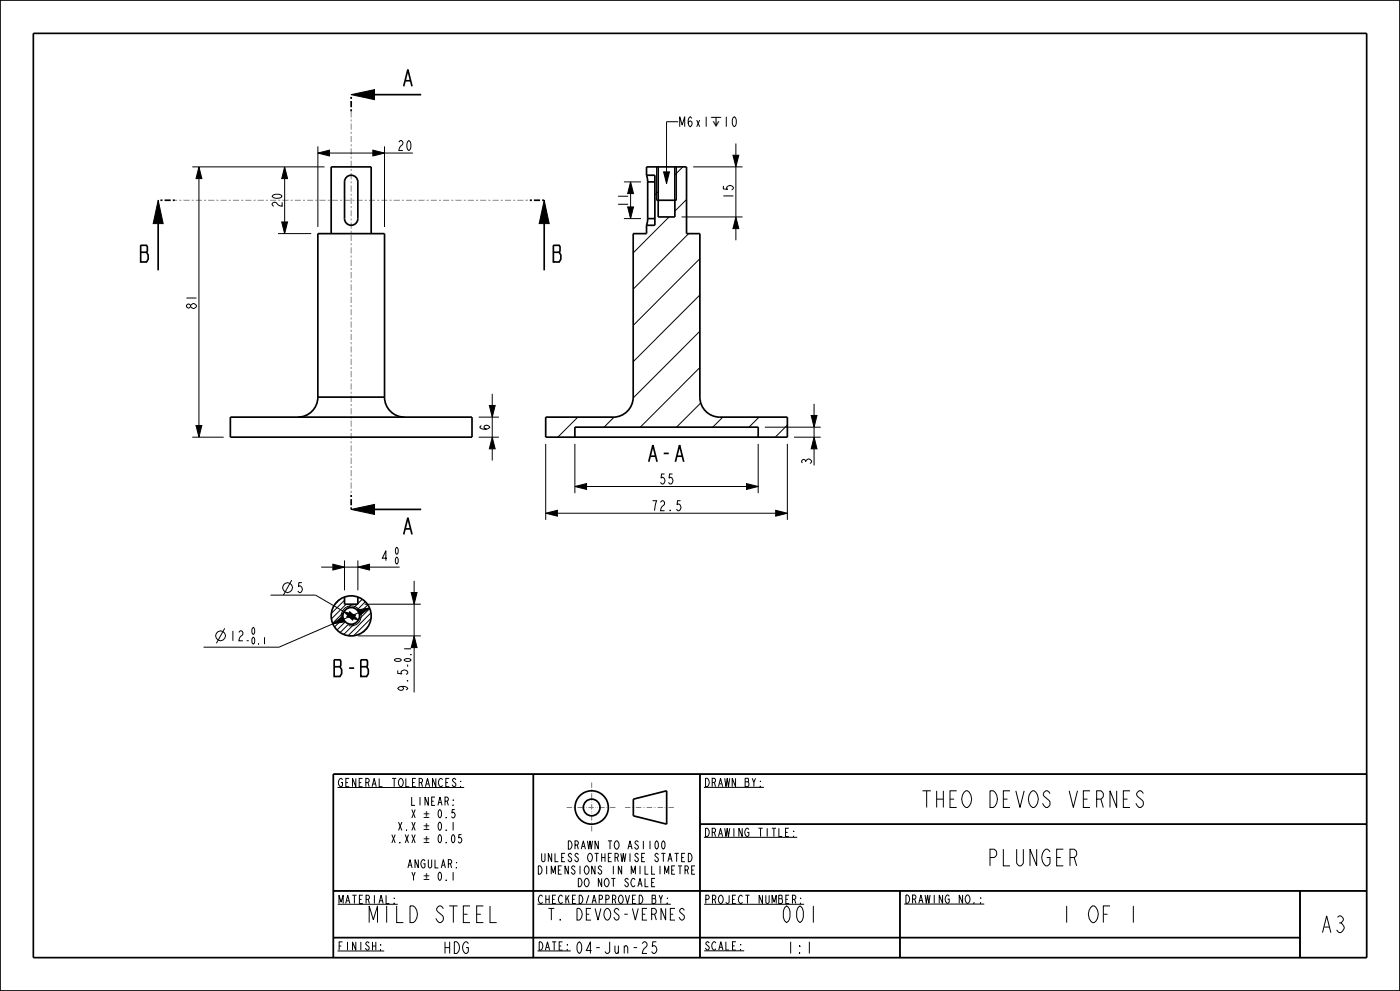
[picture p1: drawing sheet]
<svg xmlns="http://www.w3.org/2000/svg" width="420mm" height="297mm" viewBox="0 0 420 297" stroke-linecap="round" stroke-linejoin="round" font-family="sans-serif">
<g fill="none" stroke="#000" stroke-width=".3">
<path d="M105.4 28.4l7-1.5v3zM203.5 36.5h-3.5v15M57.7 50h39.7M59.7 50l.9 3.5h-1.8zM59.7 53.5v74M85.4 50l.9 3.5h-1.8zM85.4 53.5v13M95.4 45.9l3.5-.9v1.7zM95.4 43.9v24.1M98.9 45.9h13M111.9 45l3.5 .9-3.5 .8zM115.4 43.9v24.1"/>
<path d="M115.4 45.9h8.5M187.2 54.5h5.1M189.2 54.5l.9 3.5h-1.8zM194 50h.1M197 50v10M197.5 57.4l-1 1M199.1 51.5h1.7l-.8 3.5zM203 50v10M204.9 50l-2.4 2.4M206 59.8l-3.5 3.5M208 50h14.8M219.9 46.5h1.7l-.8 3.5z"/>
<path d="M220.8 43v3.5M220.8 50v15M47.5 60l1.5 7h-3zM83.4 70h10M84.5 66.5h1.8l-.9 3.5zM163.3 60l1.5 7h-3zM187.2 65.5h5.1M188.3 62h1.8l-.9 3.5zM200.7 65l-10.7 10.8M204.5 65h18.3M206.6 70l-16.6 16.7M210 77.5l-20 20"/>
<path d="M220.8 65l.8 3.5h-1.7zM220.8 68.5v3.5M210 88.4l-20 20M210 99.3l-20.1 20M147.7 118v3.5M210 110.1l-17.9 17.9M57.7 131h9.4M58.8 127.5h1.8l-.9 3.5zM143.6 131h6.1M143.6 125h6.1M146.8 121.5h1.7l-.8 3.5zM147.7 131l.8 3.5h-1.7z"/>
<path d="M147.7 125v6M147.7 134.5v3.5M163.7 133v22.8M172.5 133v14.8M173.3 125l-6 6M184.2 125l-3 3M210.2 120.8l-7.2 7.2M216.8 125l-3 3M227.5 133v14.8M227.7 125l-3 3M229.5 128h16.7M236.2 127.4l-3.6 3.6"/>
<path d="M236.2 133v22.8M238.2 131h8M243.3 124.5h1.8l-.9 3.5zM244.2 131l.9 3.5h-1.8zM244.2 121v3.5M244.2 128v3M244.2 134.5v5M105.4 152.7l7-1.5v3zM163.7 153.8l3.5-.9v1.8zM167.2 153.8h65.5M172.5 145.8l3.5-.9v1.8zM176 145.8h48"/>
<path d="M224 144.9l3.5 .9-3.5 .9zM232.7 152.9l3.5 .9-3.5 .9zM81.2 178.4h13.5l8.5 4.9M87.5 173.9l-2.5 4.5M96.4 170h3.5M99.9 169.1l3.5 .9-3.5 .8zM101.9 179.7l-1.4 1.4M103.4 179.9l-4 3.9M103.4 168v8.9M103.4 170h4M107.4 170l3.5-.9v1.7zM107.4 168v8.9"/>
<path d="M107.6 179l-.2 .2M108.7 179.6l-1.3 1.3M110.9 170h9M123.4 177.6h1.7l-.9 3.5zM124.2 174.1v3.5M67.4 188.3l-2.5 4.5M99.8 187l2.9-2.2 .7 1.6zM99.8 187l-16.1 7h-22.6M102.5 185.4a3 3 0 0 1 2.6-3.8 3 3 0 0 1 3.2 3.2 3 3 0 0 1-3.7 2.7M103 185.3l-2.6 2.6M103.1 183.5l-3.3 3.3M103.2 183.3l3.5 1-.9 1.5z"/>
<path d="M103.6 186.3l-2.5 2.5M103.8 181.1l-4.4 4.4M104.6 187l-2.6 2.6M104.9 183.3l2.6 2.5-3.4-1zM105.5 181.1l-1.3 1.2M106.5 186.8l-3.4 3.3M107.2 181.1l-1.1 1.1M107.3 182.8l3.6-.6-2.9 2.2zM107.4 190.6h18.8M107.6 183.6l-4.5 2M109.4 181.1h16.8M109.6 180.3l-2.5 2.5"/>
<path d="M110.2 188.1l-1.3 1.3M110.3 181.3l-2.6 2.6M110.9 182.4l-3.3 3.3M111.3 183.7l-6.8 6.8M111.3 185.3l-5.2 5.2M124.2 190.6l.9 3.5h-1.7zM124.2 181.1v9.5M124.2 194.1v13.4M100 232h310v55h-310zM101.3 236h38M160 232v55M210 232v55"/>
<path d="M211.2 236h18M210 247h200M211.2 250.9h28M100 267h310M101.3 271h18M161.2 271h40M211.2 271h30M270 267v20M271.3 270.9h24M390 267v20M100 281h290M101.2 285h14"/>
<path d="M161.2 285h10M211.3 285h12"/>
<circle cx="86.2" cy="176.1" r="1.47"/>
<circle cx="66.1" cy="190.6" r="1.47"/>
</g>
<g fill="#000">
<path d="M105.4 28.4l7-1.5v3zM59.7 50l.9 3.5h-1.8zM85.4 50l.9 3.5h-1.8zM95.4 45.9l3.5-.9v1.7zM111.9 45l3.5 .9-3.5 .8zM189.2 54.5l.9 3.5h-1.8zM199.1 51.5h1.7l-.8 3.5zM219.9 46.5h1.7l-.8 3.5zM47.5 60l1.5 7h-3zM84.5 66.5h1.8l-.9 3.5zM163.3 60l1.5 7h-3zM188.3 62h1.8l-.9 3.5z"/>
<path d="M220.8 65l.8 3.5h-1.7zM58.8 127.5h1.8l-.9 3.5zM147.7 131l.8 3.5h-1.7zM146.8 121.5h1.7l-.8 3.5zM244.2 131l.9 3.5h-1.8zM243.3 124.5h1.8l-.9 3.5zM105.4 152.7l7-1.5v3zM163.7 153.8l3.5-.9v1.8zM172.5 145.8l3.5-.9v1.8zM224 144.9l3.5 .9-3.5 .9zM232.7 152.9l3.5 .9-3.5 .9zM99.9 169.1l3.5 .9-3.5 .8z"/>
<path d="M107.4 170l3.5-.9v1.7zM99.8 187l2.9-2.2 .7 1.6zM103.2 183.3l3.5 1-.9 1.5zM104.9 183.3l2.6 2.5-3.4-1zM107.3 182.8l3.6-.6-2.9 2.2zM123.4 177.6h1.7l-.9 3.5zM124.2 190.6l.9 3.5h-1.7z"/>
</g>
<path d="M121.1 25.9l1.3-5 1.2 5M121.6 24.2h1.5M42.2 73.5h1.8l.2 .4v1.3l-.2 .4 .5 .8v1.3l-.5 .8h-1.8zM42.2 75.6h1.8M166 73.5h1.8l.2 .4v1.3l-.2 .4 .5 .8v1.3l-.5 .8h-1.8zM166 75.6h1.8M121.6 158.5h1.5M121.1 160.2l1.3-5 1.2 5" fill="none" stroke="#000" stroke-width=".5"/>
<g fill="none" stroke="#000" stroke-width=".51">
<path d="M0 0h420v297h-420zM10 10h400v277h-400zM112.4 28.4h14M103.9 53.1a2 2 0 0 1 2.2-.4 2 2 0 0 1 1.3 1.8v11a2 2 0 0 1-2 2 2 2 0 0 1-2-2v-11zM194 52.5v-2.5h12v20h4v49a6 6 0 0 0 6 6h20.2v6h-72.5v-6h20.3a6 6 0 0 0 6-6v-49h4v-2.5M194 52.5l.3 2M194 52.5h2.5v15h-2.5M194.3 54.5v11M194.3 54.5h2.2M197.5 50v15h5v-15M47.5 67v14M163.3 67v14"/>
<path d="M194.3 65.5l-.3 2M194.3 65.5h2.2M197 60h6M172.5 131v-3h55v3M112.4 152.7h14M103.4 178.9v2.2h4v-2.2M160 232v55M190 239.5l10-2.5v10l-10-2.5zM210 232v55M410 232h-310v55M210 247h200M100 267h310"/>
<path d="M270 267v20M390 267v20M100 281h290"/>
<circle cx="105.4" cy="184.6" r="6"/>
<circle cx="105.4" cy="184.6" r="2.5"/>
<circle cx="177.5" cy="242" r="5"/>
<circle cx="177.5" cy="242" r="2.5"/>
</g>
<path d="M105.4 33.4v-5M52.5 60h-5M163.3 60h-5M105.4 152.7v-5" fill="none" stroke="#000" stroke-width=".51" stroke-dasharray=".6 .6 1.9 .6" stroke-linecap="butt"/>
<path d="M158.3 60h-105.8M105.4 147.7v-114.3" fill="none" stroke="#828282" stroke-width=".3" stroke-dasharray=".6 .6 1.9 .6" stroke-linecap="butt"/>
<path d="M177.5 234.5v15M170 242h15M187.5 242h15" fill="none" stroke="#797979" stroke-width=".3" stroke-dasharray="1.6 .5 .2 .3 .2 .5" stroke-linecap="butt"/>
<!-- layer: 02___PRT_ALL_AXES -->
<path d="M99.4 70v-20h12v20M95.4 119a6 6 0 0 1-6 6M95.4 119h20M95.4 119v-49h20v49M115.4 119a6 6 0 0 0 6 6M69.1 125h72.5v6h-72.5z" fill="none" stroke="#000" stroke-width=".51"/>
<g font-size="6.5">
<text x="194.2" y="138.4">A-A</text>
<text x="99.8" y="202.7">B-B</text>
<text x="276.9" y="242">THEO DEVOS VERNES</text>
<text x="296.3" y="259.5">PLUNGER</text>
<text x="110.5" y="276.5">MILD STEEL</text>
<text x="234.2" y="276.5">001</text>
<text x="318.1" y="276.5">1 OF 1</text>
<text x="396.1" y="279.5">A3</text>
</g>
<g font-size="4.6">
<text x="164.5" y="275.8">T. DEVOS-VERNES</text>
<text x="132.7" y="285.8">HDG</text>
<text x="172.7" y="285.8">04-Jun-25</text>
<text x="235.9" y="285.8">1:1</text>
</g>
<text font-size="4.1" x="213.1" y="38">↧</text>
<g font-size="3.9">
<text x="203.5" y="38">M6x1↧10</text>
<text x="119.1" y="45.1">20</text>
<text x="220" y="59.9" transform="rotate(-90 220 59.9)">15</text>
<text x="84.6" y="62.4" transform="rotate(-90 84.6 62.4)">20</text>
<text x="188.4" y="62.4" transform="rotate(-90 188.4 62.4)">11</text>
<text x="58.9" y="92.9" transform="rotate(-90 58.9 92.9)">81</text>
<text x="146.9" y="129.2" transform="rotate(-90 146.9 129.2)">6</text>
<text x="243.5" y="139.5" transform="rotate(-90 243.5 139.5)">3</text>
<text x="197.6" y="145.1">55</text>
<text x="195.2" y="153.1">72.5</text>
<text x="114.1" y="168.1">4</text>
<text x="88.8" y="177.6">5</text>
<text x="68.7" y="192.1">12</text>
<text x="122.3" y="207.5" transform="rotate(-90 122.3 207.5)">9.5</text>
</g>
<g font-size="3.4">
<text x="127.1" y="245.1">±</text>
<text x="127.1" y="248.9">±</text>
<text x="127.1" y="252.6">±</text>
<text x="127.1" y="263.9">±</text>
</g>
<g font-size="3.3">
<text x="101.3" y="235.8">GENERAL TOLERANCES:</text>
<text x="211.2" y="235.7">DRAWN BY:</text>
<text x="123.1" y="245.1">X ± 0.5</text>
<text x="123.2" y="241.4">LINEAR:</text>
<text x="119.2" y="248.9">X.X ± 0.1</text>
<text x="211.2" y="250.7">DRAWING TITLE:</text>
<text x="117.2" y="252.6">X.XX ± 0.05</text>
<text x="170.4" y="254.5">DRAWN TO AS1100</text>
<text x="122.2" y="260.1">ANGULAR:</text>
<text x="123.1" y="263.9">Y ± 0.1</text>
<text x="161.6" y="262">DIMENSIONS IN MILLIMETRE</text>
<text x="162.6" y="258.3">UNLESS OTHERWISE STATED</text>
<text x="173.3" y="265.8">DO NOT SCALE</text>
<text x="101.3" y="270.8">MATERIAL:</text>
<text x="161.2" y="270.8">CHECKED/APPROVED BY:</text>
<text x="211.2" y="270.8">PROJECT NUMBER:</text>
<text x="271.3" y="270.7">DRAWING NO.:</text>
<text x="101.2" y="284.8">FINISH:</text>
<text x="161.2" y="284.8">DATE:</text>
<text x="211.3" y="284.7">SCALE:</text>
</g>
<g font-size="2.7">
<text x="118.2" y="166.1">0</text>
<text x="118.2" y="169.1">0</text>
<text x="75.1" y="190.1">0</text>
<text x="73.5" y="193.1">-0.1</text>
<text x="120.4" y="198.7" transform="rotate(-90 120.4 198.7)">0</text>
<text x="123.3" y="200.3" transform="rotate(-90 123.3 200.3)">-0.1</text>
</g>
</svg>
